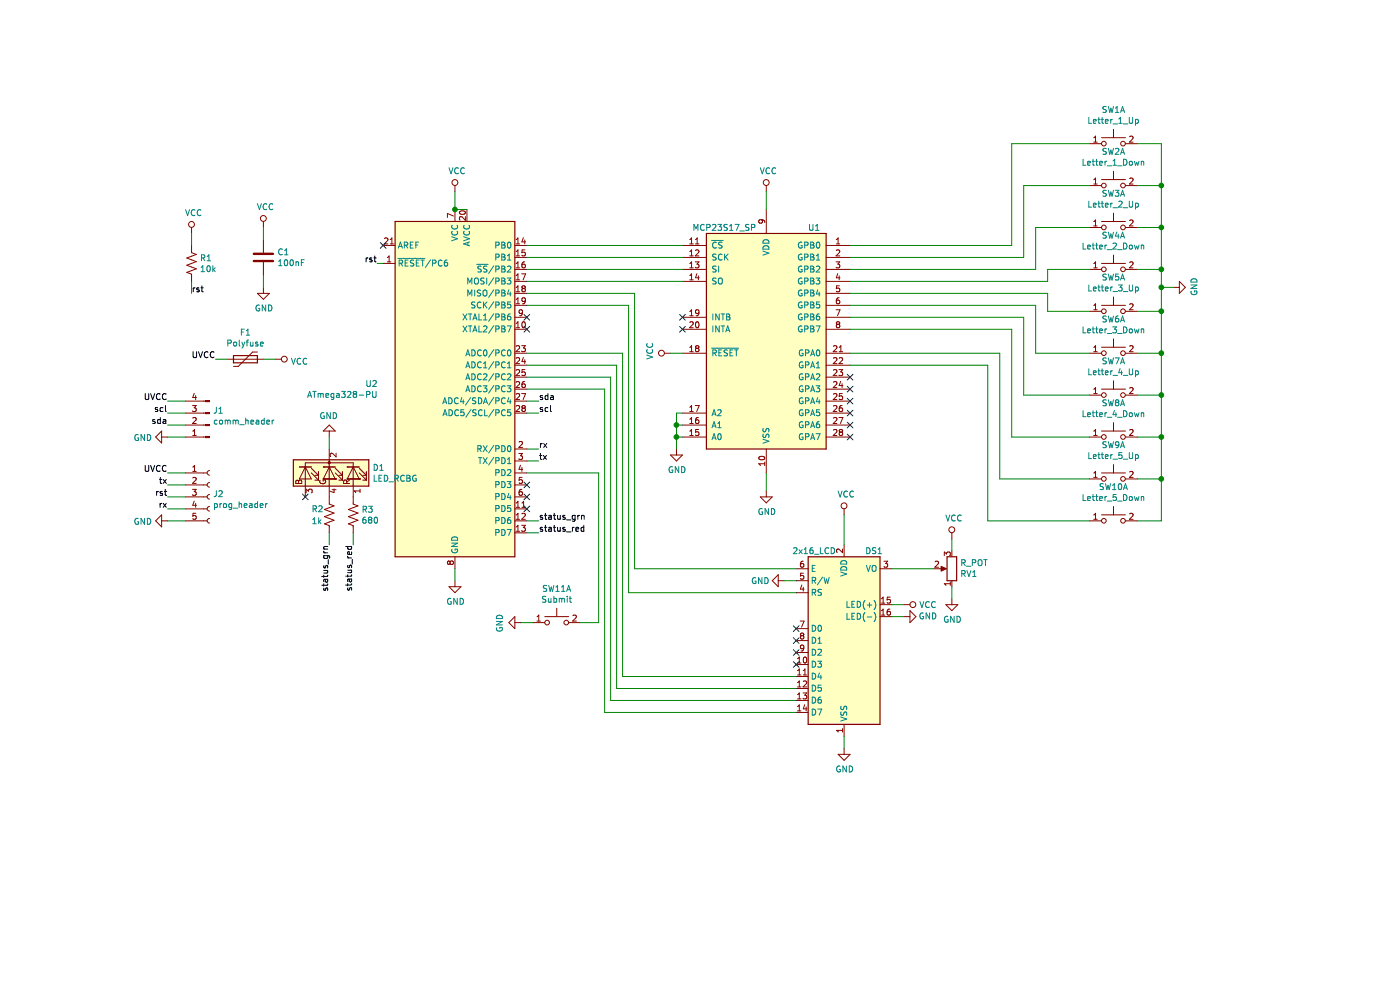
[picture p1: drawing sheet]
EESchema Schematic File Version 4
LIBS:Password-cache
EELAYER 29 0
EELAYER END
$Descr A4 11693 8268
encoding utf-8
Sheet 1 1
Title ""
Date ""
Rev ""
Comp ""
Comment1 ""
Comment2 ""
Comment3 ""
Comment4 ""
$EndDescr
$Comp
L MCU_Microchip_ATmega:ATmega328-PU U2
U 1 1
P 3800 3250
F 0 "U2" H 3156 3296 50  0000 R CNN
F 1 "ATmega328-PU" H 3156 3205 50  0000 R CNN
F 2 "Package_DIP:DIP-28_W7.62mm" H 3800 3250 50  0001 C CIN
F 3 "http://ww1.microchip.com/downloads/en/DeviceDoc/ATmega328_P%20AVR%20MCU%20with%20picoPower%20Technology%20Data%20Sheet%2040001984A.pdf" H 3800 3250 50  0001 C CNN
	1    3800 3250
	1    0    0    -1  
$EndComp
$Comp
L Device:C C1
U 1 1
P 2200 2150
F 0 "C1" H 2315 2196 50  0000 L CNN
F 1 "100nF" H 2315 2105 50  0000 L CNN
F 2 "" H 2238 2000 50  0001 C CNN
F 3 "~" H 2200 2150 50  0001 C CNN
	1    2200 2150
	1    0    0    -1  
$EndComp
Wire Wire Line
	3900 1750 3800 1750
$Comp
L power:VCC #PWR01
U 1 1
P 3800 1600
F 0 "#PWR01" H 3800 1450 50  0001 C CNN
F 1 "VCC" H 3817 1773 50  0000 C CNN
F 2 "" H 3800 1600 50  0001 C CNN
F 3 "" H 3800 1600 50  0001 C CNN
	1    3800 1600
	1    0    0    -1  
$EndComp
$Comp
L power:GND #PWR017
U 1 1
P 3800 4850
F 0 "#PWR017" H 3800 4600 50  0001 C CNN
F 1 "GND" H 3805 4677 50  0000 C CNN
F 2 "" H 3800 4850 50  0001 C CNN
F 3 "" H 3800 4850 50  0001 C CNN
	1    3800 4850
	1    0    0    -1  
$EndComp
Wire Wire Line
	3800 1750 3800 1600
Connection ~ 3800 1750
$Comp
L power:VCC #PWR03
U 1 1
P 2200 1900
F 0 "#PWR03" H 2200 1750 50  0001 C CNN
F 1 "VCC" H 2217 2073 50  0000 C CNN
F 2 "" H 2200 1900 50  0001 C CNN
F 3 "" H 2200 1900 50  0001 C CNN
	1    2200 1900
	1    0    0    -1  
$EndComp
Wire Wire Line
	3800 4850 3800 4750
$Comp
L power:GND #PWR05
U 1 1
P 2200 2400
F 0 "#PWR05" H 2200 2150 50  0001 C CNN
F 1 "GND" H 2205 2227 50  0000 C CNN
F 2 "" H 2200 2400 50  0001 C CNN
F 3 "" H 2200 2400 50  0001 C CNN
	1    2200 2400
	1    0    0    -1  
$EndComp
Wire Wire Line
	2200 2400 2200 2300
Wire Wire Line
	2200 2000 2200 1900
$Comp
L power:VCC #PWR04
U 1 1
P 1600 1950
F 0 "#PWR04" H 1600 1800 50  0001 C CNN
F 1 "VCC" H 1617 2123 50  0000 C CNN
F 2 "" H 1600 1950 50  0001 C CNN
F 3 "" H 1600 1950 50  0001 C CNN
	1    1600 1950
	1    0    0    -1  
$EndComp
Wire Wire Line
	1600 2050 1600 1950
Wire Wire Line
	1600 2350 1600 2450
Text Label 1600 2450 0    50   ~ 0
rst
Wire Wire Line
	3200 2200 3150 2200
Text Label 3150 2200 2    50   ~ 0
rst
$Comp
L Connector:Conn_01x05_Female J2
U 1 1
P 1750 4150
F 0 "J2" H 1778 4176 50  0000 L CNN
F 1 "prog_header" H 1778 4085 50  0000 L CNN
F 2 "" H 1750 4150 50  0001 C CNN
F 3 "~" H 1750 4150 50  0001 C CNN
	1    1750 4150
	1    0    0    -1  
$EndComp
$Comp
L Connector:Conn_01x04_Male J1
U 1 1
P 1750 3550
F 0 "J1" H 1722 3432 50  0000 R CNN
F 1 "comm_header" H 1722 3523 50  0000 R CNN
F 2 "" H 1750 3550 50  0001 C CNN
F 3 "~" H 1750 3550 50  0001 C CNN
	1    1750 3550
	-1   0    0    1   
$EndComp
$Comp
L power:VCC #PWR08
U 1 1
P 2300 3000
F 0 "#PWR08" H 2300 2850 50  0001 C CNN
F 1 "VCC" V 2318 3127 50  0000 L CNN
F 2 "" H 2300 3000 50  0001 C CNN
F 3 "" H 2300 3000 50  0001 C CNN
	1    2300 3000
	0    1    1    0   
$EndComp
$Comp
L power:GND #PWR09
U 1 1
P 1400 3650
F 0 "#PWR09" H 1400 3400 50  0001 C CNN
F 1 "GND" V 1405 3522 50  0000 R CNN
F 2 "" H 1400 3650 50  0001 C CNN
F 3 "" H 1400 3650 50  0001 C CNN
	1    1400 3650
	0    1    1    0   
$EndComp
$Comp
L power:GND #PWR015
U 1 1
P 1400 4350
F 0 "#PWR015" H 1400 4100 50  0001 C CNN
F 1 "GND" V 1405 4222 50  0000 R CNN
F 2 "" H 1400 4350 50  0001 C CNN
F 3 "" H 1400 4350 50  0001 C CNN
	1    1400 4350
	0    1    1    0   
$EndComp
Wire Wire Line
	1550 4150 1400 4150
Wire Wire Line
	1550 3950 1400 3950
Wire Wire Line
	1400 4350 1550 4350
Wire Wire Line
	1550 3650 1400 3650
Wire Wire Line
	1400 3350 1550 3350
Text Label 1400 4150 2    50   ~ 0
rst
Wire Wire Line
	4400 3450 4500 3450
Text Label 4500 3450 0    50   ~ 0
scl
Wire Wire Line
	4400 3750 4500 3750
Text Label 4500 3850 0    50   ~ 0
tx
Text Label 4500 3750 0    50   ~ 0
rx
Wire Wire Line
	4500 3850 4400 3850
Wire Wire Line
	1550 3450 1400 3450
Wire Wire Line
	1400 3550 1550 3550
Wire Wire Line
	1550 4050 1400 4050
Wire Wire Line
	1400 4250 1550 4250
Text Label 1400 3550 2    50   ~ 0
sda
Text Label 1400 3450 2    50   ~ 0
scl
Text Label 1400 4250 2    50   ~ 0
rx
Text Label 1400 4050 2    50   ~ 0
tx
$Comp
L Device:R_US R1
U 1 1
P 1600 2200
F 0 "R1" H 1668 2246 50  0000 L CNN
F 1 "10k" H 1668 2155 50  0000 L CNN
F 2 "" V 1640 2190 50  0001 C CNN
F 3 "~" H 1600 2200 50  0001 C CNN
	1    1600 2200
	1    0    0    -1  
$EndComp
NoConn ~ 3200 2050
Wire Wire Line
	4400 3350 4500 3350
Text Label 4500 3350 0    50   ~ 0
sda
$Comp
L Device:LED_RCBG D1
U 1 1
P 2750 3950
F 0 "D1" V 2704 4310 50  0000 L CNN
F 1 "LED_RCBG" V 2795 4310 50  0000 L CNN
F 2 "" H 2750 3900 50  0001 C CNN
F 3 "~" H 2750 3900 50  0001 C CNN
	1    2750 3950
	0    1    1    0   
$EndComp
NoConn ~ 2550 4150
$Comp
L power:GND #PWR010
U 1 1
P 2750 3650
F 0 "#PWR010" H 2750 3400 50  0001 C CNN
F 1 "GND" H 2755 3477 50  0000 C CNN
F 2 "" H 2750 3650 50  0001 C CNN
F 3 "" H 2750 3650 50  0001 C CNN
	1    2750 3650
	-1   0    0    1   
$EndComp
Wire Wire Line
	2750 3650 2750 3750
Wire Wire Line
	2750 4450 2750 4550
Wire Wire Line
	2950 4450 2950 4550
Wire Wire Line
	4400 4350 4500 4350
Wire Wire Line
	4400 4450 4500 4450
Text Label 4500 4350 0    50   ~ 0
status_grn
Text Label 4500 4450 0    50   ~ 0
status_red
Text Label 2750 4550 3    50   ~ 0
status_grn
Text Label 2950 4550 3    50   ~ 0
status_red
NoConn ~ 4400 2650
NoConn ~ 4400 2750
$Comp
L Device:R_US R2
U 1 1
P 2750 4300
F 0 "R2" H 2600 4350 50  0000 L CNN
F 1 "1k" H 2600 4250 50  0000 L CNN
F 2 "" V 2790 4290 50  0001 C CNN
F 3 "~" H 2750 4300 50  0001 C CNN
	1    2750 4300
	1    0    0    -1  
$EndComp
$Comp
L Device:R_US R3
U 1 1
P 2950 4300
F 0 "R3" H 3018 4346 50  0000 L CNN
F 1 "680" H 3018 4255 50  0000 L CNN
F 2 "" V 2990 4290 50  0001 C CNN
F 3 "~" H 2950 4300 50  0001 C CNN
	1    2950 4300
	1    0    0    -1  
$EndComp
$Comp
L Display_Character:WC1602A DS1
U 1 1
P 7050 5350
F 0 "DS1" H 7300 6100 50  0000 C CNN
F 1 "2x16_LCD" H 6800 6100 50  0000 C CNN
F 2 "Display:WC1602A" H 7050 4450 50  0001 C CIN
F 3 "http://www.wincomlcd.com/pdf/WC1602A-SFYLYHTC06.pdf" H 7750 5350 50  0001 C CNN
	1    7050 5350
	1    0    0    -1  
$EndComp
$Comp
L Device:R_POT RV1
U 1 1
P 7950 4750
F 0 "RV1" H 7881 4796 50  0000 R CNN
F 1 "R_POT" H 7881 4705 50  0000 R CNN
F 2 "" H 7950 4750 50  0001 C CNN
F 3 "~" H 7950 4750 50  0001 C CNN
	1    7950 4750
	-1   0    0    1   
$EndComp
$Comp
L power:GND #PWR023
U 1 1
P 7050 6250
F 0 "#PWR023" H 7050 6000 50  0001 C CNN
F 1 "GND" H 7055 6077 50  0000 C CNN
F 2 "" H 7050 6250 50  0001 C CNN
F 3 "" H 7050 6250 50  0001 C CNN
	1    7050 6250
	1    0    0    -1  
$EndComp
$Comp
L power:VCC #PWR014
U 1 1
P 7050 4300
F 0 "#PWR014" H 7050 4150 50  0001 C CNN
F 1 "VCC" H 7067 4473 50  0000 C CNN
F 2 "" H 7050 4300 50  0001 C CNN
F 3 "" H 7050 4300 50  0001 C CNN
	1    7050 4300
	1    0    0    -1  
$EndComp
Wire Wire Line
	7050 4300 7050 4550
Wire Wire Line
	7050 6250 7050 6150
NoConn ~ 6650 5250
NoConn ~ 6650 5350
NoConn ~ 6650 5450
NoConn ~ 6650 5550
$Comp
L power:VCC #PWR016
U 1 1
P 7950 4500
F 0 "#PWR016" H 7950 4350 50  0001 C CNN
F 1 "VCC" H 7967 4673 50  0000 C CNN
F 2 "" H 7950 4500 50  0001 C CNN
F 3 "" H 7950 4500 50  0001 C CNN
	1    7950 4500
	1    0    0    -1  
$EndComp
$Comp
L power:GND #PWR019
U 1 1
P 7950 5000
F 0 "#PWR019" H 7950 4750 50  0001 C CNN
F 1 "GND" H 7955 4827 50  0000 C CNN
F 2 "" H 7950 5000 50  0001 C CNN
F 3 "" H 7950 5000 50  0001 C CNN
	1    7950 5000
	1    0    0    -1  
$EndComp
Wire Wire Line
	7950 5000 7950 4900
Wire Wire Line
	7950 4600 7950 4500
Wire Wire Line
	7800 4750 7450 4750
$Comp
L power:GND #PWR021
U 1 1
P 7550 5150
F 0 "#PWR021" H 7550 4900 50  0001 C CNN
F 1 "GND" V 7550 4950 50  0000 C CNN
F 2 "" H 7550 5150 50  0001 C CNN
F 3 "" H 7550 5150 50  0001 C CNN
	1    7550 5150
	0    -1   -1   0   
$EndComp
$Comp
L power:VCC #PWR020
U 1 1
P 7550 5050
F 0 "#PWR020" H 7550 4900 50  0001 C CNN
F 1 "VCC" V 7550 5250 50  0000 C CNN
F 2 "" H 7550 5050 50  0001 C CNN
F 3 "" H 7550 5050 50  0001 C CNN
	1    7550 5050
	0    1    1    0   
$EndComp
Wire Wire Line
	7550 5050 7450 5050
Wire Wire Line
	7450 5150 7550 5150
$Comp
L power:GND #PWR018
U 1 1
P 6550 4850
F 0 "#PWR018" H 6550 4600 50  0001 C CNN
F 1 "GND" V 6550 4650 50  0000 C CNN
F 2 "" H 6550 4850 50  0001 C CNN
F 3 "" H 6550 4850 50  0001 C CNN
	1    6550 4850
	0    1    1    0   
$EndComp
Wire Wire Line
	6550 4850 6650 4850
Wire Wire Line
	6650 4750 5300 4750
Wire Wire Line
	5300 4750 5300 2450
Wire Wire Line
	5300 2450 4400 2450
Wire Wire Line
	4400 2550 5250 2550
Wire Wire Line
	5250 4950 6650 4950
Wire Wire Line
	6650 5650 5200 5650
Wire Wire Line
	5200 5650 5200 2950
Wire Wire Line
	5200 2950 4400 2950
Wire Wire Line
	4400 3050 5150 3050
Wire Wire Line
	5150 3050 5150 5750
Wire Wire Line
	5150 5750 6650 5750
Wire Wire Line
	6650 5850 5100 5850
Wire Wire Line
	5100 5850 5100 3150
Wire Wire Line
	5100 3150 4400 3150
Wire Wire Line
	4400 3250 5050 3250
Wire Wire Line
	5050 3250 5050 5950
Wire Wire Line
	5050 5950 6650 5950
$Comp
L Interface_Expansion:MCP23S17_SP U1
U 1 1
P 6400 2850
F 0 "U1" H 6800 3800 50  0000 C CNN
F 1 "MCP23S17_SP" H 6050 3800 50  0000 C CNN
F 2 "Package_DIP:DIP-28_W7.62mm" H 6600 1850 50  0001 L CNN
F 3 "http://ww1.microchip.com/downloads/en/DeviceDoc/20001952C.pdf" H 6600 1750 50  0001 L CNN
	1    6400 2850
	1    0    0    -1  
$EndComp
Wire Wire Line
	4400 2050 5700 2050
Wire Wire Line
	5700 2150 4400 2150
Wire Wire Line
	4400 2250 5700 2250
$Comp
L power:VCC #PWR02
U 1 1
P 6400 1600
F 0 "#PWR02" H 6400 1450 50  0001 C CNN
F 1 "VCC" H 6417 1773 50  0000 C CNN
F 2 "" H 6400 1600 50  0001 C CNN
F 3 "" H 6400 1600 50  0001 C CNN
	1    6400 1600
	1    0    0    -1  
$EndComp
$Comp
L power:GND #PWR013
U 1 1
P 6400 4100
F 0 "#PWR013" H 6400 3850 50  0001 C CNN
F 1 "GND" H 6405 3927 50  0000 C CNN
F 2 "" H 6400 4100 50  0001 C CNN
F 3 "" H 6400 4100 50  0001 C CNN
	1    6400 4100
	1    0    0    -1  
$EndComp
Wire Wire Line
	6400 4100 6400 3950
Wire Wire Line
	6400 1750 6400 1600
$Comp
L power:GND #PWR011
U 1 1
P 5650 3750
F 0 "#PWR011" H 5650 3500 50  0001 C CNN
F 1 "GND" H 5655 3577 50  0000 C CNN
F 2 "" H 5650 3750 50  0001 C CNN
F 3 "" H 5650 3750 50  0001 C CNN
	1    5650 3750
	1    0    0    -1  
$EndComp
Wire Wire Line
	5650 3750 5650 3650
Wire Wire Line
	5650 3450 5700 3450
Wire Wire Line
	5700 3550 5650 3550
Connection ~ 5650 3550
Wire Wire Line
	5650 3550 5650 3450
Wire Wire Line
	5700 3650 5650 3650
Connection ~ 5650 3650
Wire Wire Line
	5650 3650 5650 3550
NoConn ~ 5700 2750
NoConn ~ 5700 2650
$Comp
L power:VCC #PWR07
U 1 1
P 5600 2950
F 0 "#PWR07" H 5600 2800 50  0001 C CNN
F 1 "VCC" H 5617 3123 50  0000 C CNN
F 2 "" H 5600 2950 50  0001 C CNN
F 3 "" H 5600 2950 50  0001 C CNN
	1    5600 2950
	0    -1   -1   0   
$EndComp
Wire Wire Line
	5600 2950 5700 2950
$Comp
L Switch:SW_Push_Dual_x2 SW1
U 1 1
P 9300 1200
F 0 "SW1" H 9300 1485 50  0000 C CNN
F 1 "Letter_1_Up" H 9300 1394 50  0000 C CNN
F 2 "" H 9300 1400 50  0001 C CNN
F 3 "~" H 9300 1400 50  0001 C CNN
	1    9300 1200
	1    0    0    -1  
$EndComp
$Comp
L Switch:SW_Push_Dual_x2 SW5
U 1 1
P 9300 2600
F 0 "SW5" H 9300 2885 50  0000 C CNN
F 1 "Letter_3_Up" H 9300 2794 50  0000 C CNN
F 2 "" H 9300 2800 50  0001 C CNN
F 3 "~" H 9300 2800 50  0001 C CNN
	1    9300 2600
	1    0    0    -1  
$EndComp
$Comp
L Switch:SW_Push_Dual_x2 SW6
U 1 1
P 9300 2950
F 0 "SW6" H 9300 3235 50  0000 C CNN
F 1 "Letter_3_Down" H 9300 3144 50  0000 C CNN
F 2 "" H 9300 3150 50  0001 C CNN
F 3 "~" H 9300 3150 50  0001 C CNN
	1    9300 2950
	1    0    0    -1  
$EndComp
$Comp
L Switch:SW_Push_Dual_x2 SW7
U 1 1
P 9300 3300
F 0 "SW7" H 9300 3585 50  0000 C CNN
F 1 "Letter_4_Up" H 9300 3494 50  0000 C CNN
F 2 "" H 9300 3500 50  0001 C CNN
F 3 "~" H 9300 3500 50  0001 C CNN
	1    9300 3300
	1    0    0    -1  
$EndComp
$Comp
L Switch:SW_Push_Dual_x2 SW10
U 1 1
P 9300 4350
F 0 "SW10" H 9300 4635 50  0000 C CNN
F 1 "Letter_5_Down" H 9300 4544 50  0000 C CNN
F 2 "" H 9300 4550 50  0001 C CNN
F 3 "~" H 9300 4550 50  0001 C CNN
	1    9300 4350
	1    0    0    -1  
$EndComp
$Comp
L Switch:SW_Push_Dual_x2 SW9
U 1 1
P 9300 4000
F 0 "SW9" H 9300 4285 50  0000 C CNN
F 1 "Letter_5_Up" H 9300 4194 50  0000 C CNN
F 2 "" H 9300 4200 50  0001 C CNN
F 3 "~" H 9300 4200 50  0001 C CNN
	1    9300 4000
	1    0    0    -1  
$EndComp
$Comp
L Switch:SW_Push_Dual_x2 SW8
U 1 1
P 9300 3650
F 0 "SW8" H 9300 3935 50  0000 C CNN
F 1 "Letter_4_Down" H 9300 3844 50  0000 C CNN
F 2 "" H 9300 3850 50  0001 C CNN
F 3 "~" H 9300 3850 50  0001 C CNN
	1    9300 3650
	1    0    0    -1  
$EndComp
$Comp
L Switch:SW_Push_Dual_x2 SW11
U 1 1
P 4650 5200
F 0 "SW11" H 4650 5485 50  0000 C CNN
F 1 "Submit" H 4650 5394 50  0000 C CNN
F 2 "" H 4650 5400 50  0001 C CNN
F 3 "~" H 4650 5400 50  0001 C CNN
	1    4650 5200
	1    0    0    -1  
$EndComp
Wire Wire Line
	4400 3950 5000 3950
Wire Wire Line
	5000 3950 5000 5200
Wire Wire Line
	4850 5200 5000 5200
$Comp
L power:GND #PWR022
U 1 1
P 4350 5200
F 0 "#PWR022" H 4350 4950 50  0001 C CNN
F 1 "GND" H 4355 5027 50  0000 C CNN
F 2 "" H 4350 5200 50  0001 C CNN
F 3 "" H 4350 5200 50  0001 C CNN
	1    4350 5200
	0    1    1    0   
$EndComp
Wire Wire Line
	4350 5200 4450 5200
NoConn ~ 4400 4250
NoConn ~ 4400 4150
NoConn ~ 4400 4050
NoConn ~ 7100 3650
NoConn ~ 7100 3550
NoConn ~ 7100 3450
NoConn ~ 7100 3350
NoConn ~ 7100 3250
NoConn ~ 7100 3150
$Comp
L Switch:SW_Push_Dual_x2 SW4
U 1 1
P 9300 2250
F 0 "SW4" H 9300 2535 50  0000 C CNN
F 1 "Letter_2_Down" H 9300 2444 50  0000 C CNN
F 2 "" H 9300 2450 50  0001 C CNN
F 3 "~" H 9300 2450 50  0001 C CNN
	1    9300 2250
	1    0    0    -1  
$EndComp
$Comp
L Switch:SW_Push_Dual_x2 SW3
U 1 1
P 9300 1900
F 0 "SW3" H 9300 2185 50  0000 C CNN
F 1 "Letter_2_Up" H 9300 2094 50  0000 C CNN
F 2 "" H 9300 2100 50  0001 C CNN
F 3 "~" H 9300 2100 50  0001 C CNN
	1    9300 1900
	1    0    0    -1  
$EndComp
$Comp
L Switch:SW_Push_Dual_x2 SW2
U 1 1
P 9300 1550
F 0 "SW2" H 9300 1835 50  0000 C CNN
F 1 "Letter_1_Down" H 9300 1744 50  0000 C CNN
F 2 "" H 9300 1750 50  0001 C CNN
F 3 "~" H 9300 1750 50  0001 C CNN
	1    9300 1550
	1    0    0    -1  
$EndComp
Wire Wire Line
	9100 2600 8750 2600
Wire Wire Line
	8750 2600 8750 2450
Wire Wire Line
	8750 2450 7100 2450
Wire Wire Line
	9100 2950 8650 2950
Wire Wire Line
	8650 2950 8650 2550
Wire Wire Line
	8650 2550 7100 2550
Wire Wire Line
	9100 3300 8550 3300
Wire Wire Line
	8550 3300 8550 2650
Wire Wire Line
	8550 2650 7100 2650
Wire Wire Line
	7100 2750 8450 2750
Wire Wire Line
	8450 2750 8450 3650
Wire Wire Line
	8450 3650 9100 3650
Wire Wire Line
	9100 4000 8350 4000
Wire Wire Line
	8350 4000 8350 2950
Wire Wire Line
	8350 2950 7100 2950
Wire Wire Line
	7100 3050 8250 3050
Wire Wire Line
	8250 3050 8250 4350
Wire Wire Line
	8250 4350 9100 4350
Wire Wire Line
	9100 2250 8750 2250
Wire Wire Line
	8750 2250 8750 2350
Wire Wire Line
	8750 2350 7100 2350
Wire Wire Line
	7100 2250 8650 2250
Wire Wire Line
	8650 2250 8650 1900
Wire Wire Line
	8650 1900 9100 1900
Wire Wire Line
	9100 1550 8550 1550
Wire Wire Line
	8550 1550 8550 2150
Wire Wire Line
	8550 2150 7100 2150
Wire Wire Line
	7100 2050 8450 2050
Wire Wire Line
	8450 2050 8450 1200
Wire Wire Line
	8450 1200 9100 1200
$Comp
L power:GND #PWR06
U 1 1
P 9800 2400
F 0 "#PWR06" H 9800 2150 50  0001 C CNN
F 1 "GND" H 9805 2227 50  0000 C CNN
F 2 "" H 9800 2400 50  0001 C CNN
F 3 "" H 9800 2400 50  0001 C CNN
	1    9800 2400
	0    -1   -1   0   
$EndComp
Wire Wire Line
	9500 2250 9700 2250
Wire Wire Line
	9700 2250 9700 2400
Wire Wire Line
	9700 2400 9800 2400
Wire Wire Line
	9500 1200 9700 1200
Wire Wire Line
	9700 1200 9700 1550
Connection ~ 9700 2250
Wire Wire Line
	9500 1900 9700 1900
Connection ~ 9700 1900
Wire Wire Line
	9700 1900 9700 2250
Wire Wire Line
	9500 1550 9700 1550
Connection ~ 9700 1550
Wire Wire Line
	9700 1550 9700 1900
Wire Wire Line
	9500 4350 9700 4350
Wire Wire Line
	9700 4350 9700 4000
Connection ~ 9700 2400
Wire Wire Line
	9500 2600 9700 2600
Connection ~ 9700 2600
Wire Wire Line
	9700 2600 9700 2400
Wire Wire Line
	9500 2950 9700 2950
Connection ~ 9700 2950
Wire Wire Line
	9700 2950 9700 2600
Wire Wire Line
	9500 3300 9700 3300
Connection ~ 9700 3300
Wire Wire Line
	9700 3300 9700 2950
Wire Wire Line
	9500 3650 9700 3650
Connection ~ 9700 3650
Wire Wire Line
	9700 3650 9700 3300
Wire Wire Line
	9500 4000 9700 4000
Connection ~ 9700 4000
Wire Wire Line
	9700 4000 9700 3650
Wire Wire Line
	5250 2550 5250 4950
Wire Wire Line
	5700 2350 4400 2350
$Comp
L Device:Polyfuse F1
U 1 1
P 2050 3000
F 0 "F1" V 1825 3000 50  0000 C CNN
F 1 "Polyfuse" V 1916 3000 50  0000 C CNN
F 2 "" H 2100 2800 50  0001 L CNN
F 3 "~" H 2050 3000 50  0001 C CNN
	1    2050 3000
	0    1    1    0   
$EndComp
Text Label 1400 3950 2    50   ~ 0
UVCC
Text Label 1400 3350 2    50   ~ 0
UVCC
Text Label 1800 3000 2    50   ~ 0
UVCC
Wire Wire Line
	1800 3000 1900 3000
Wire Wire Line
	2200 3000 2300 3000
$EndSCHEMATC
